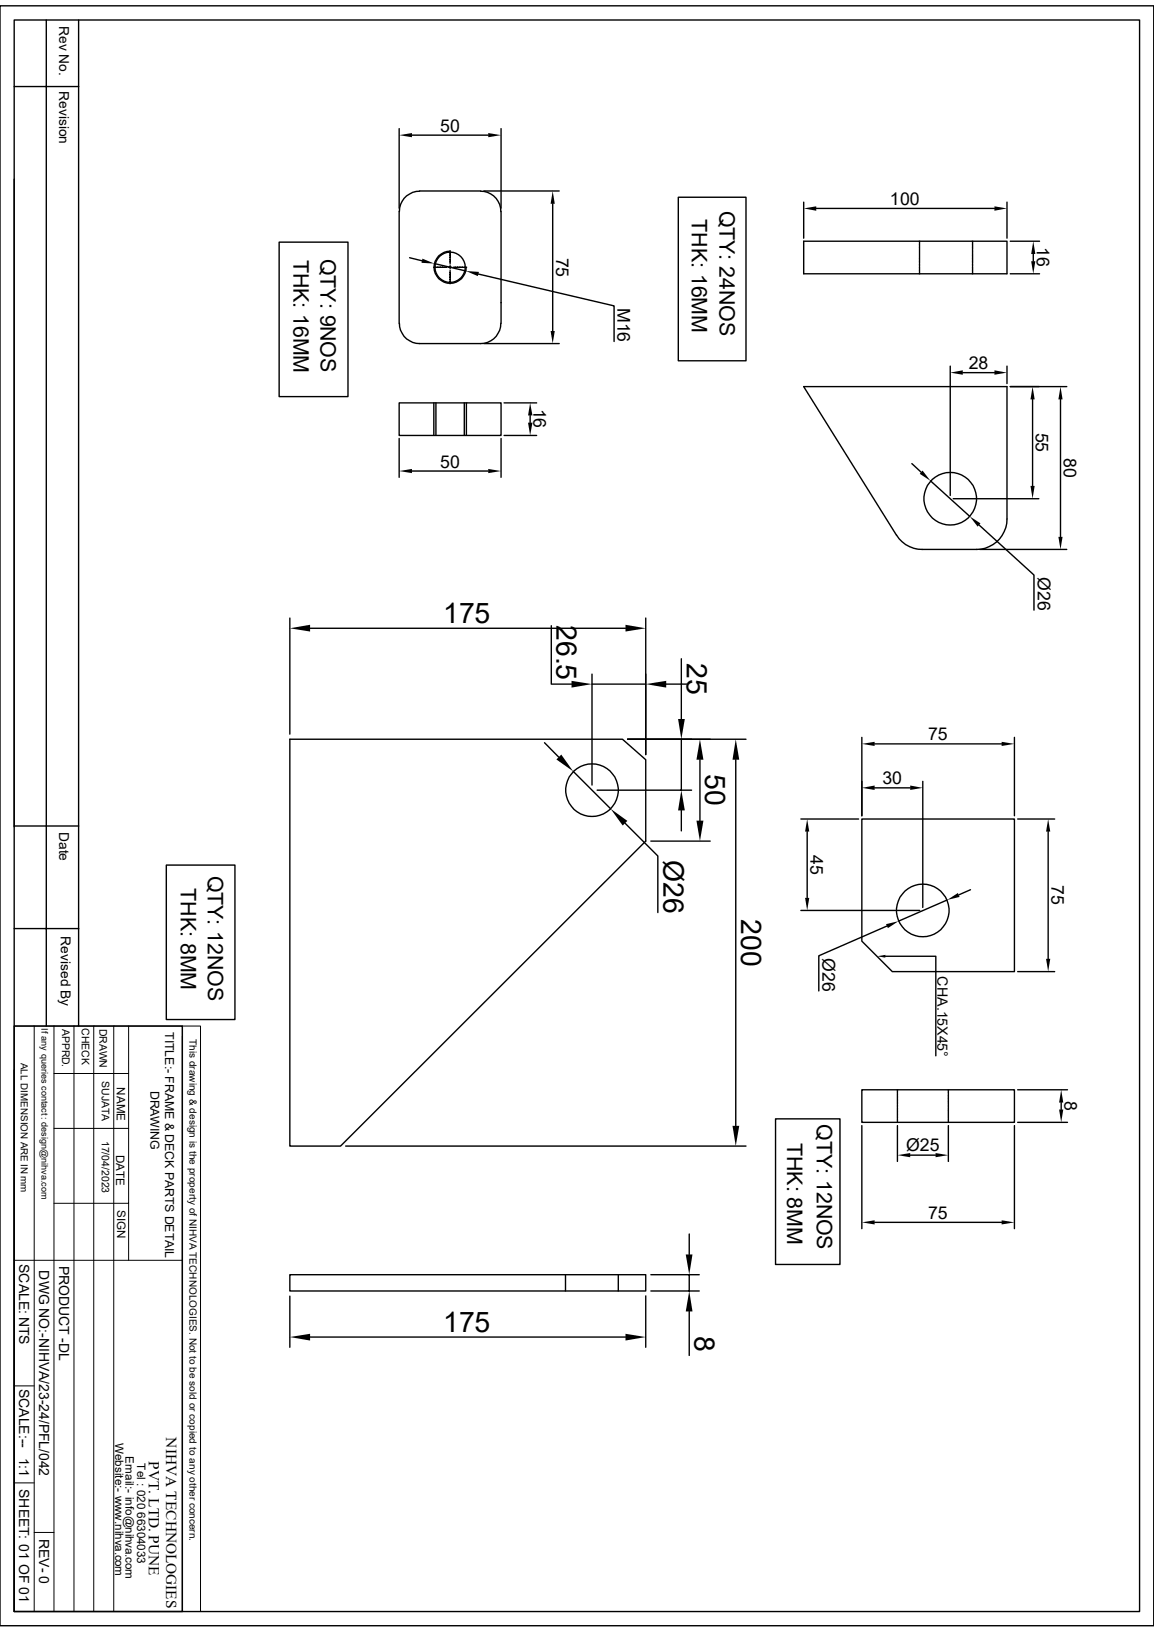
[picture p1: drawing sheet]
<svg xmlns="http://www.w3.org/2000/svg" width="210mm" height="297mm" viewBox="0 0 210 297" stroke-linecap="round" stroke-linejoin="round" font-family="sans-serif">
<g fill="none" stroke="#000" stroke-width=".25">
<path d="M0 1.1h210v294.8h-210zM2.6 3.6h204.8v289.7h-204.8zM2.6 15.7h11.7M8.4 3.6v183.1M14.3 3.6v183.1M2.6 32.6v117.9M72.6 23.4v14.5M72.6 38.5v20.3M75 24.6h13.9M76.4 34.8h11.1M76.4 34.8a3.7 3.7 0 0 0-3.7 3.7M87.5 34.8a3.7 3.7 0 0 1 3.6 3.7"/>
<path d="M88.1 34.8h13.7M91.2 23.4v14.5M91.2 38.5v20.3M100.6 37.1v23.1M123.4 35.9h12.4v29.8h-12.4zM146.3 36.8v6.5M148.5 37.9h32.5M183.3 36.8v6.5M50.8 44.1h12.5v28.1h-12.5zM72.7 58.8a3.7 3.7 0 0 0 3.7 3.7h11.1a3.7 3.7 0 0 0 3.6-3.7M74.5 46.9l2.3 .6M78.9 48.6h.4"/>
<path d="M79 48l5.8 1.3M81.3 48.6h-1.9M81.6 48.6h.6M81.9 45.7a2.93 2.93 0 0 0-2.9 2.9 2.93 2.93 0 0 0 2.9 3 2.93 2.93 0 0 0 2.9-3M81.9 45.6v.3M81.9 46v.4M81.9 46.5v1.5M81.9 48.3v.6M81.9 49.2v.3M81.9 49.6v.4M81.9 50.1v1.5M82.5 48.6h.4"/>
<path d="M84.9 48.6h-1.9M87 49.9l24.8 5.8v6.4M91.2 55.1h.1M146.3 43.9h37v5.9h-37zM167.3 49.7v.1M167.3 43.9v.2M167.3 44.2v.1M167.3 44.4v.2M167.3 44.7v.2M167.3 45v.2M167.3 45.3v.1M167.3 45.6v.1"/>
<path d="M167.3 45.8v.2M167.3 46.1v.2M167.3 46.4v.2M167.3 46.7v.1M167.3 46.9v.2M167.3 47.2v.2M167.3 47.5v.2M167.3 47.8v.1M167.3 48v.2M167.3 48.3v.2M167.3 48.6v.2M167.3 48.9v.2"/>
<path d="M167.3 49.1v.2M167.3 49.4v.2M177 43.9v.2M177 44.2v.1M177 44.4v.2M177 44.7v.2M177 45v.2M177 45.3v.1M177 45.6v.1M177 45.8v.2M177 46.1v.2M177 46.4v.2"/>
<path d="M177 46.7v.1M177 46.9v.2M177 47.2v.2M177 47.5v.2M177 47.8v.1M177 48v.2M177 48.3v.2M177 48.6v.2M177 48.9v.2M177 49.1v.2M177 49.4v.2M177 49.7v.1"/>
<path d="M183.9 49.8h5.3M183.9 43.9h5.3M188 46.2v1.3M72.6 73.3h18.6v5.9h-18.6zM72.6 79.8v7.1M79 73.3v5.9M79.3 73.3v5.9M84.5 73.3v5.9M84.9 73.3v5.9M88.1 62.5h13.7M91.2 79.8v7.1M91.7 73.3h6"/>
<path d="M91.7 79.2h6M96.5 75.6v1.3M172.9 66.6v23.6M175.2 67.8h5.8M183.3 66.6v3.2M183.9 70.4h10.2M187.9 72.7v15.7M193 72.7v25M75 85.7h13.9M163.2 97.4a5.4 5.4 0 0 0 4.7 2.6h9.8a5.5 5.5 0 0 0 5.6-5.6v-24h-37l16.9 27M165.9 84.4l1.7 1.5M169.3 87.5l7.2 6.5"/>
<path d="M173.5 90.8h15.6M178.2 95.5l10 9.1v6.4M178.3 100h15.8M52.7 112.5v21.1M56.4 114.3h57.4M100.3 113.9v10.6h3.7M117.5 112.5v24.8M124 119.9v11M52.7 134.5h60.6l4.2 3.8v14.8l-55.5 55.5h-9.3zM99.1 135.2l2.6 2.6M107.7 122.7v20.2M107.7 124.5h9.8"/>
<path d="M114.2 134.5h21.6M121.2 124.5h3.7M124 134.5v9.3M127.4 138.3v11.1M133.9 138.3v66.6M156.8 134.2v14.3M159.2 135.4h23.1M184.6 134.2v14.3M2.6 150.3h11.7M30.3 157.4h12.5v28.1h-12.5zM104.3 140.4l6.8 6.8M108.7 143.8h17.2"/>
<path d="M113.7 149.8l6 6v10.3M118.4 153.1h10.8M124 147.5v3.7M145.8 149.1h10.5M146.9 151.3v12.1M156.8 149.1h27.8v27.7h-22.2l-5.6-5.5zM159.2 143.4h6.5M167.9 142.2v22.9M185.2 149.1h6.7M190.8 151.3v23.2M2.6 169h11.7M145.8 165.7h21.6"/>
<path d="M161.1 174h9.2v18.2M161.4 168.5l-12.4 5.4v6.4M172.4 163.8l-8.9 3.8M176.6 161.9l-2.1 1M185.2 176.8h6.7M2.6 186.7h30.6v106.6h-30.6zM2.6 194.8v98.5M156.8 198.3h27.8v6h-27.8zM163.3 198.3v.2M163.3 198.5v.3M163.3 198.8v.2M163.3 199.1v.2"/>
<path d="M163.3 199.4v.2M163.3 199.7v.2M163.3 199.9v.3M172.6 198.5v.3M172.6 198.8v.2M172.6 199.1v.2M172.6 199.4v.2M172.6 199.7v.2M172.6 199.9v.3M172.6 198.3v.2M185.2 198.3h9.1M62.9 208.6h72.9"/>
<path d="M141.1 203.6h11.8v26.5h-11.8zM156.8 204.9v18.7M163.3 204.9v6.5M163.3 200.2v.2M163.3 200.5v.2M163.3 200.8v.2M163.3 201.1v.2M163.3 201.3v.2M163.3 201.6v.2M163.3 201.9v.2M163.3 202.2v.2M163.3 202.4v.2"/>
<path d="M163.3 202.7v.2M163.3 203v.2M163.3 203.3v.2M163.3 203.6v.2M163.3 203.8v.2M163.3 204.1v.2M165.7 210.2h4.6M172.6 200.2v.2M172.6 200.5v.2M172.6 200.8v.2M172.6 201.1v.2M172.6 201.3v.2"/>
<path d="M172.6 201.6v.2M172.6 201.9v.2M172.6 202.2v.2M172.6 202.4v.2M172.6 202.7v.2M172.6 203v.2M172.6 203.3v.2M172.6 203.6v.2M172.6 203.8v.2M172.6 204.1v.2M172.6 204.9v6.5M184.6 204.9v18.7"/>
<path d="M185.2 204.3h9.1M193.1 200.7v1.2M52.7 232h64.8v2.9h-64.8zM52.7 235.9v9.3M102.9 232v2.9M112.5 232v2.9M117.5 235.8v9.4M118.4 232h8.9M118.4 234.9h8.9M125.4 224.6v3.7M125.4 232v2.9M125.4 238.7v8"/>
<path d="M159.2 222.5h23.1M56.4 243.3h57.4"/>
<circle cx="81.9" cy="48.6" r="2.75"/>
<circle cx="172.9" cy="90.8" r="4.8"/>
<circle cx="107.7" cy="143.8" r="4.8"/>
<circle cx="167.9" cy="165.7" r="4.8"/>
</g>
<g fill="#000">
<path d="M72.6 24.6l2.4-.4v.8zM88.9 24.2l2.3 .4-2.3 .4zM100.6 34.8l.4 2.3h-.8zM146.3 37.9l2.2-.4v.9zM181 37.5l2.3 .4-2.3 .5zM76.9 47.1l2.1 .9-2.3-.2zM84.8 49.3l2.4 .2-.2 .7zM188 43.9l.4 2.3h-.7zM187.7 47.5h.7l-.4 2.3zM96.5 73.3l.4 2.3h-.8zM96.1 76.9h.8l-.4 2.3zM100.2 60.2h.8l-.4 2.3z"/>
<path d="M172.9 67.8l2.3-.4v.8zM181 67.4l2.3 .4-2.3 .4zM187.9 70.4l.4 2.3h-.8zM193 70.4l.4 2.3h-.8zM72.6 85.7l2.4-.4v.8zM88.9 85.3l2.3 .4-2.3 .4zM167.9 85.6l1.4 1.9-1.9-1.3zM176.5 94l1.9 1.2-.5 .6zM187.5 88.4h.8l-.4 2.4zM192.6 97.7h.8l-.4 2.3zM52.7 114.3l3.7-.6v1.2zM113.8 113.7l3.7 .6-3.7 .6z"/>
<path d="M102.2 137.3l2.1 3.1-3-2.2zM104 123.9l3.7 .6-3.7 .6zM117.5 124.5l3.7-.6v1.2zM123.4 130.9h1.2l-.6 3.6zM127.4 134.5l.6 3.8h-1.3zM133.9 134.5l.6 3.8h-1.2zM156.8 135.4l2.4-.4v.8zM182.3 135l2.3 .4-2.3 .4zM111.1 147.2l3.1 2.2-.9 .8zM124 143.8l.6 3.7h-1.2zM126.7 149.4h1.3l-.6 3.7zM146.9 149.1l.4 2.2h-.8z"/>
<path d="M156.8 143.4l2.4-.4v.8zM165.7 143l2.2 .4-2.2 .4zM190.8 149.1l.3 2.2h-.7zM146.5 163.4h.8l-.4 2.3zM159.6 174l1.5-.2v.5zM161.2 168.2l2.3-.6-1.9 1.3zM172.4 163.8l1.9-1.3 .3 .7zM190.4 174.5h.7l-.3 2.3zM133.3 204.9h1.2l-.6 3.7zM163.3 210.2l2.4-.4v.8zM170.3 209.8l2.3 .4-2.3 .4zM193.1 198.3l.4 2.4h-.8z"/>
<path d="M192.7 201.9h.8l-.4 2.4zM124.8 228.3h1.2l-.6 3.7zM125.4 234.9l.6 3.8h-1.2zM156.8 222.5l2.4-.4v.7zM182.3 222.1l2.3 .4-2.3 .3zM52.7 243.3l3.7-.6v1.3zM113.8 242.7l3.7 .6-3.7 .7z"/>
</g>
<g fill="none" stroke="#000" stroke-width=".18">
<path d="M2.6 186.7h30.6M6.2 186.7v106.6M9.8 195.4h13.6M9.8 186.7v106.6M13.5 186.7v106.6M17.1 186.7v106.6M20.7 186.7v106.6M23.4 186.7v42.7M33.2 186.7h3.3v106.6h-3.3zM33.2 188.6v104.7M9.8 219h13.6M9.8 205.4h13.6"/>
<path d="M2.6 229.4h30.6M2.6 252.2h3.6M2.6 269.9h3.6M6.2 278.9h3.6"/>
</g>
<g font-size="5.2">
<text x="80.6" y="113.3">175</text>
<text x="101.3" y="113.7" transform="rotate(90 101.3 113.7)">26.5</text>
<text x="125" y="120.7" transform="rotate(90 125 120.7)">25</text>
<text x="128.4" y="140.9" transform="rotate(90 128.4 140.9)">50</text>
<text x="120.8" y="156.5" transform="rotate(90 120.8 156.5)">Ø26</text>
<text x="134.9" y="167.3" transform="rotate(90 134.9 167.3)">200</text>
<text x="80.6" y="242.4">175</text>
<text x="126.4" y="243.1" transform="rotate(90 126.4 243.1)">8</text>
</g>
<g font-size="3.9">
<text x="125.9" y="39.9" transform="rotate(90 125.9 39.9)">THK: 16MM</text>
<text x="130.9" y="38.3" transform="rotate(90 130.9 38.3)">QTY: 24NOS</text>
<text x="53.4" y="47.2" transform="rotate(90 53.4 47.2)">THK: 16MM</text>
<text x="58.3" y="47.1" transform="rotate(90 58.3 47.1)">QTY: 9NOS</text>
<text x="32.9" y="161.7" transform="rotate(90 32.9 161.7)">THK: 8MM</text>
<text x="37.8" y="159.3" transform="rotate(90 37.8 159.3)">QTY: 12NOS</text>
<text x="143.3" y="208" transform="rotate(90 143.3 208)">THK: 8MM</text>
<text x="148.7" y="204.6" transform="rotate(90 148.7 204.6)">QTY: 12NOS</text>
</g>
<g font-size="3.2">
<text x="80.1" y="24">50</text>
<text x="162" y="37.3">100</text>
<text x="101.2" y="46.9" transform="rotate(90 101.2 46.9)">75</text>
<text x="188.7" y="45" transform="rotate(90 188.7 45)">16</text>
<text x="112.4" y="56" transform="rotate(90 112.4 56)">M16</text>
<text x="176.3" y="67.2">28</text>
<text x="97.1" y="74.4" transform="rotate(90 97.1 74.4)">16</text>
<text x="188.5" y="78.7" transform="rotate(90 188.5 78.7)">55</text>
<text x="193.6" y="83.4" transform="rotate(90 193.6 83.4)">80</text>
<text x="80.1" y="85.1">50</text>
<text x="188.8" y="105.1" transform="rotate(90 188.8 105.1)">Ø26</text>
<text x="168.9" y="134.7">75</text>
<text x="160.6" y="142.7">30</text>
<text x="147.5" y="155.6" transform="rotate(90 147.5 155.6)">45</text>
<text x="191.4" y="161.1" transform="rotate(90 191.4 161.1)">75</text>
<text x="149.7" y="174.4" transform="rotate(90 149.7 174.4)">Ø26</text>
<text x="193.8" y="200.4" transform="rotate(90 193.8 200.4)">8</text>
<text x="164.9" y="209.5">Ø25</text>
<text x="168.9" y="221.8">75</text>
</g>
<g font-size="2.8">
<text x="30.3" y="261.6" transform="rotate(90 30.3 261.6)">NIHVA TECHNOLOGIES</text>
<text x="27.1" y="265.9" transform="rotate(90 27.1 265.9)">PVT. LTD. PUNE</text>
</g>
<text font-size="2.6" x="170.6" y="177.6" transform="rotate(90 170.6 177.6)">CHA.15X45°</text>
<g font-size="2.5">
<text x="10.8" y="4.7" transform="rotate(90 10.8 4.7)">Rev No.</text>
<text x="10.8" y="16.6" transform="rotate(90 10.8 16.6)">Revision</text>
<text x="10.8" y="151.4" transform="rotate(90 10.8 151.4)">Date</text>
<text x="11" y="170.4" transform="rotate(90 11 170.4)">Revised By</text>
<text x="3.5" y="230" transform="rotate(90 3.5 230)">SCALE: NTS</text>
<text x="7.2" y="231.2" transform="rotate(90 7.2 231.2)">DWG NO:-NIHVA/23-24/PFL/042</text>
<text x="10.8" y="230.3" transform="rotate(90 10.8 230.3)">PRODUCT -DL</text>
<text x="3.5" y="252.7" transform="rotate(90 3.5 252.7)">SCALE:--</text>
<text x="3.5" y="265.3" transform="rotate(90 3.5 265.3)">1:1</text>
<text x="3.5" y="271" transform="rotate(90 3.5 271)">SHEET: 01 OF 01</text>
<text x="7.2" y="280" transform="rotate(90 7.2 280)">REV- 0</text>
</g>
<g font-size="2.2">
<text x="30.1" y="187.8" transform="rotate(90 30.1 187.8)">TITLE:- FRAME &amp; DECK PARTS DETAIL</text>
<text x="27.4" y="198.5" transform="rotate(90 27.4 198.5)">DRAWING</text>
</g>
<g font-size="2.1">
<text x="21.3" y="197.9" transform="rotate(90 21.3 197.9)">NAME</text>
<text x="21.1" y="210.1" transform="rotate(90 21.1 210.1)">DATE</text>
<text x="21.3" y="220.2" transform="rotate(90 21.3 220.2)">SIGN</text>
<text x="21" y="262.6" transform="rotate(90 21 262.6)">Website:- www.nihva.com</text>
<text x="22.9" y="265" transform="rotate(90 22.9 265)">Email:- info@nihva.com</text>
<text x="25" y="266.3" transform="rotate(90 25 266.3)">Tel : 020 66304033</text>
</g>
<g font-size="1.9">
<text x="11.3" y="187.2" transform="rotate(90 11.3 187.2)">APPRD.</text>
<text x="14.9" y="187.1" transform="rotate(90 14.9 187.1)">CHECK</text>
<text x="18.1" y="187.2" transform="rotate(90 18.1 187.2)">DRAWN</text>
<text x="18.5" y="196.8" transform="rotate(90 18.5 196.8)">SUJATA</text>
<text x="18.5" y="207.6" transform="rotate(90 18.5 207.6)">17/04/2023</text>
</g>
<g font-size="1.8">
<text x="34.5" y="189.1" transform="rotate(90 34.5 189.1)">This drawing &amp; design is the property of NIHVA TECHNOLOGIES. Not to be sold or copied to any other concern.</text>
<text x="3.8" y="193.4" transform="rotate(90 3.8 193.4)">ALL DIMENSION ARE IN mm</text>
</g>
<text font-size="1.7" x="7.5" y="187.2" transform="rotate(90 7.5 187.2)">If any queries contact : design@nihva.com</text>
</svg>
